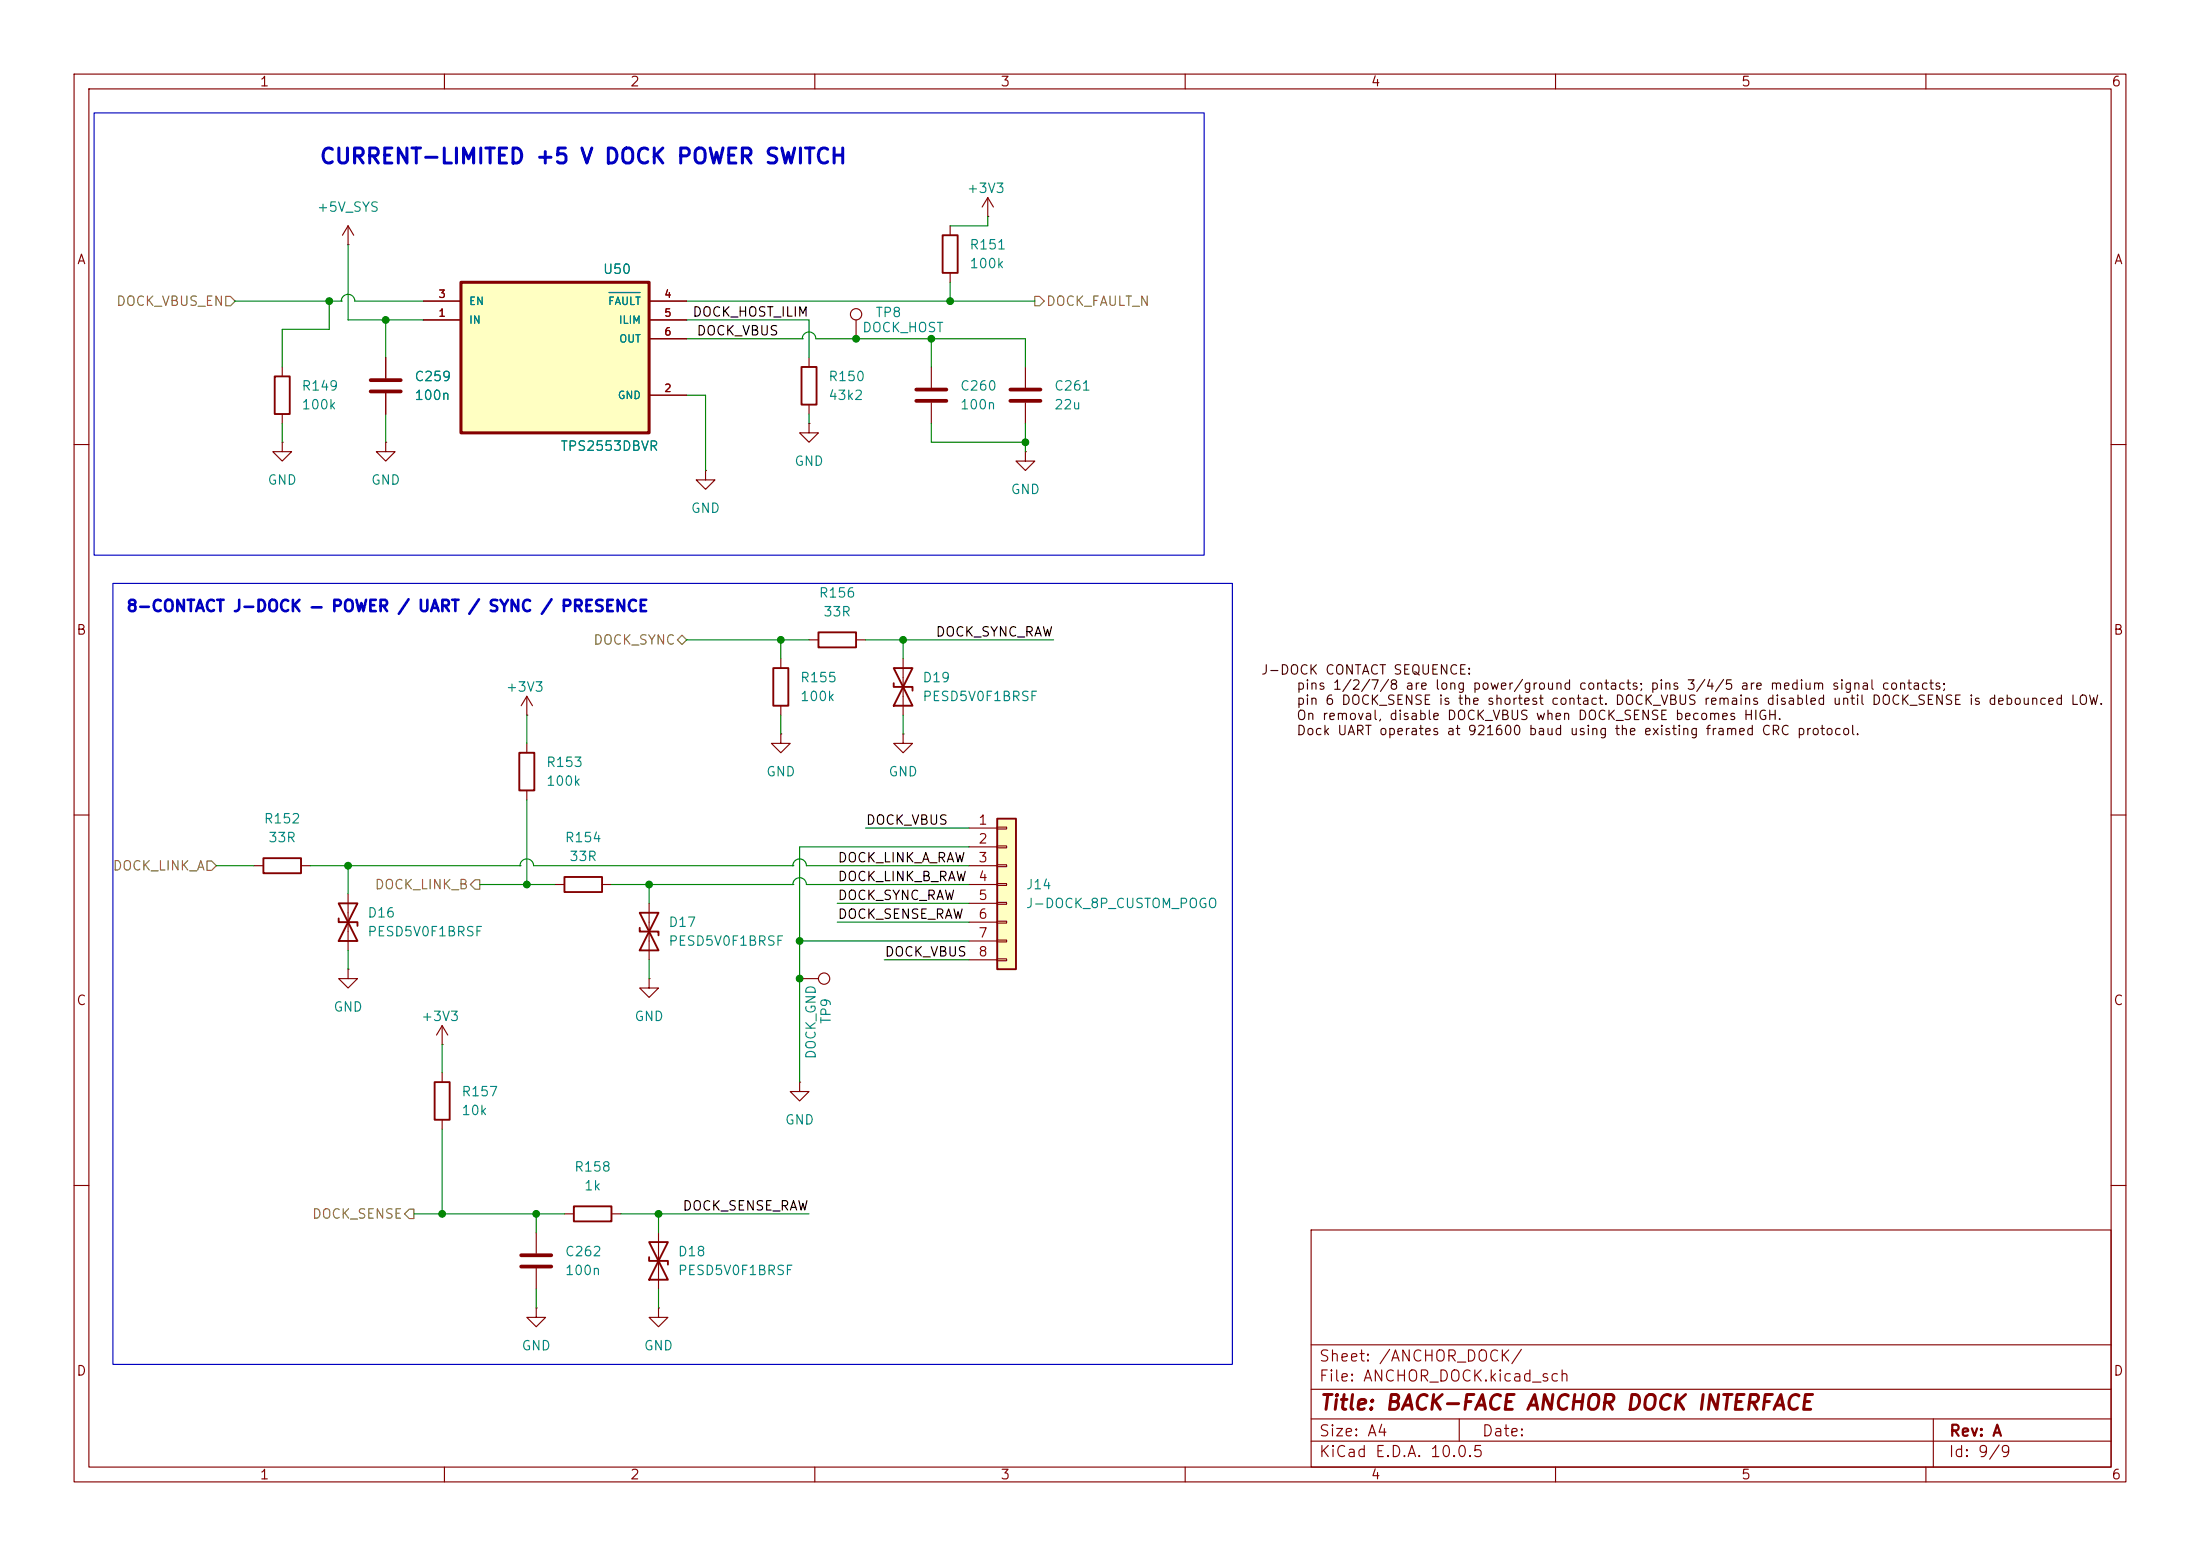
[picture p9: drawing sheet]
<svg xmlns="http://www.w3.org/2000/svg" width="297mm" height="210mm" viewBox="0 0 297 210" stroke-linecap="round" stroke-linejoin="round" font-family="sans-serif">
<g fill="none" stroke="#840000" stroke-width=".15">
<path d="M10 10h277v190h-277zM12 12h273v186h-273zM60 10v2M110 10v2M160 10v2M210 10v2M260 10v2M128.3 30.5v1.3M128.3 36.8v1.3M38.1 59.7v1.3h1.3l-1.3 1.2-1.3-1.2h1.3M38.1 59.7h.1M52.1 59.7v1.3h1.2l-1.2 1.2-1.3-1.2h1.3"/>
<path d="M52.1 59.7h.1M10 60h2M285 60h2M10 110h2M285 110h2M10 160h2M177 166h108v32h-108zM285 160h2M60 198v2M110 198v2M160 198v2M177 194.5h108"/>
<path d="M177 191.5h108M177 187.5h108M177 181.5h108M197 191.5v3M210 198v2M260 198v2M261 191.5v6.5"/>
</g>
<path d="M127.3 31.8h2v5h-2z" fill="none" stroke="#840000" stroke-width=".25"/>
<path d="M62.2 38.1h25.4v20.3h-25.4z" fill="#ffffc2"/>
<path d="M62.2 38.1h25.4v20.3h-25.4z" fill="none" stroke="#840000" stroke-width=".41"/>
<g fill="none" stroke="#840000" stroke-width=".15">
<path d="M47 33h.1M47 30.5l-.8 1.3M47 30.5l.8 1.3M47 30.5v2.5M38.1 49.5v1.3M38.1 55.9v1.3M52.1 48.3v2.8M52.1 53.1v2.8M57.1 40.6h5.1M57.1 43.2h5.1M87.6 53.3h5.1M87.6 40.6h5.1"/>
<path d="M87.6 43.2h5.1M87.6 45.7h5.1M109.2 57.2v1.2h1.3l-1.3 1.3-1.3-1.3h1.3M109.2 57.2h.1M115.6 43.2v2.5M138.4 49.5v2.8M138.4 54.4v2.8M95.2 63.5v1.3h1.3l-1.3 1.2-1.2-1.2h1.2M95.2 63.5h.1M138.4 61v1.2h1.3l-1.3 1.3-1.2-1.3h1.2M138.4 61h.1M71.1 96.5h.1"/>
<path d="M71.1 94v2.5M71.1 94l-.7 1.3M71.1 94l.8 1.3M105.4 99.1v1.2h1.3l-1.3 1.3-1.3-1.3h1.3M105.4 99.1h.1M34.3 116.8h1.3M40.6 116.8h1.3M71.1 100.3v1.3M71.1 106.7v1.3M74.9 119.4h1.3M81.3 119.4h1.2M47 130.8v1.3h1.3l-1.3 1.3-1.3-1.3h1.3"/>
<path d="M47 130.8h.1M47 120.7v7.6M59.7 138.4l-.8 1.3M59.7 138.4l.8 1.3M59.7 138.4v2.6M87.6 132.1v1.3h1.3l-1.3 1.2-1.2-1.2h1.2M87.6 132.1h.1M87.6 121.9v7.6M59.7 141h.1M59.7 144.8v1.3M59.7 151.1v1.3M72.4 176.5v1.3h1.3l-1.3 1.3-1.3-1.3h1.3"/>
<path d="M72.4 176.5h.1M72.4 166.4v2.8M72.4 171.2v2.8M76.2 163.8h1.3M82.5 163.8h1.3"/>
<circle cx="115.6" cy="42.4" r=".76"/>
</g>
<path d="M82.2 39.5h4.2" fill="none" stroke="#008484" stroke-width=".15"/>
<path d="M37.1 50.8h2v5.1h-2zM35.6 115.8h5v2.1h-5zM70.1 101.6h2v5.1h-2zM76.2 118.4h5.1v2h-5.1zM45.7 121.9h2.6l-2.6 5.1h2.6zM45.7 124v.5h2.6v.5M86.4 123.2h2.5l-2.5 5.1h2.5zM86.4 125.2v.5h2.5v.5M58.7 146.1h2v5h-2zM77.5 162.8h5v2h-5z" fill="none" stroke="#840000" stroke-width=".25"/>
<path d="M50 52.8h4.1M50 51.3h4.1M136.4 54.1h4.1M136.4 52.6h4.1M70.4 170.9h4M70.4 169.4h4" fill="none" stroke="#840000" stroke-width=".51"/>
<path d="M134.6 110.5h2.6v20.3h-2.6z" fill="#ffffc2"/>
<path d="M108.2 49.5h2v5.1h-2zM104.4 90.2h2v5.1h-2zM110.5 85.3h5.1v2.1h-5.1zM120.6 90.2h2.6l-2.6 5.1h2.6zM120.6 92.2v.5h2.6v.5M134.6 110.5h2.6v20.3h-2.6zM87.6 167.6h2.6l-2.6 5.1h2.6zM87.6 169.7v.5h2.6v.5" fill="none" stroke="#840000" stroke-width=".25"/>
<g fill="none" stroke="#840000" stroke-width=".15">
<path d="M133.3 29.2h.1M133.3 26.7l-.7 1.2M133.3 26.7l.8 1.2M133.3 26.7v2.5M52.1 48.3v2.8M52.1 53.1v2.8M57.1 40.6h5.1M57.1 43.2h5.1M87.6 53.3h5.1M87.6 40.6h5.1M87.6 43.2h5.1M87.6 45.7h5.1"/>
<path d="M109.2 48.3v1.2M109.2 54.6v1.3M125.7 49.5v2.8M125.7 54.4v2.8M105.4 88.9v1.3M105.4 95.3v1.2M109.2 86.4h1.3M115.6 86.4h1.2M121.9 99.1v1.2h1.3l-1.3 1.3-1.3-1.3h1.3M121.9 99.1h.1M121.9 88.9v7.6M130.8 111.8h3.8"/>
<path d="M130.8 114.3h3.8M130.8 116.8h3.8M130.8 119.4h3.8M134.6 111.6h1.3v.3h-1.3zM134.6 114.2h1.3v.2h-1.3zM134.6 116.7h1.3v.3h-1.3zM134.6 119.3h1.3v.2h-1.3zM107.9 132.1h2.6M130.8 121.9h3.8M130.8 124.5h3.8M130.8 127h3.8M130.8 129.5h3.8"/>
<path d="M134.6 121.8h1.3v.2h-1.3zM134.6 124.3h1.3v.3h-1.3zM134.6 126.9h1.3v.2h-1.3zM134.6 129.4h1.3v.3h-1.3zM107.9 146.1v1.2h1.3l-1.3 1.3-1.2-1.3h1.2M107.9 146.1h.1M88.9 176.5v1.3h1.3l-1.3 1.3-1.3-1.3h1.3M88.9 176.5h.1M88.9 166.4v7.6"/>
<circle cx="111.3" cy="132.1" r=".76"/>
</g>
<path d="M123.7 54.1h4.1M123.7 52.6h4.1" fill="none" stroke="#840000" stroke-width=".51"/>
<path d="M30.5 40h.6l.6 .6-.6 .7h-.6zM139.7 40h.6l.7 .6-.7 .7h-.6zM91.4 86.4l.7-.7 .6 .7-.6 .6zM27.9 116.2h.7l.6 .6-.6 .7h-.7zM64.1 118.7h.7v1.3h-.7l-.6-.6zM55.2 163.2h.7v1.3h-.7l-.6-.7z" fill="none" stroke="#848400" stroke-width=".15"/>
<g fill="none" stroke="#008400" stroke-width=".15">
<path d="M47 33v10.2h10.1M128.3 38.1v2.5M133.3 29.2v1.3h-5M31.7 40.6h14.4M38.1 57.2v2.5M44.4 40.6v3.9h-6.3v5M46.1 40.6h.1M46.1 40.6a.91 .91 0 0 1 .9-.9 .91 .91 0 0 1 .9 .9h9.2M52.1 43.2v5.1M52.1 55.9v3.8M92.7 43.2h16.5v5.1M92.7 53.3h2.5v10.2"/>
<path d="M92.7 40.6h47M92.7 45.7h15.6M108.3 45.7h.1M108.3 45.7a.91 .91 0 0 1 .9-.9 .91 .91 0 0 1 .9 .9h28.3v3.8M109.2 55.9v1.3M125.7 45.7v3.8M125.7 57.2v2.5h12.7M138.4 57.2v3.8M71.1 96.5v3.8M92.7 86.4h16.5M105.4 86.4v2.5M105.4 96.5v2.6"/>
<path d="M116.8 86.4h25.4M121.9 86.4v2.5M121.9 96.5v2.6M29.2 116.8h5.1M41.9 116.8h28.3M47 116.8v3.9M64.8 119.4h10.1M70.2 116.8h.1M70.2 116.8a.91 .91 0 0 1 .9-.9 .91 .91 0 0 1 .9 .9h35M71.1 108v11.4M82.5 119.4h24.5M87.6 119.4v2.5"/>
<path d="M107 119.4h.1M107 119.4a.91 .91 0 0 1 .9-.9 .91 .91 0 0 1 1 .9h21.9M107 116.8h.1M107 116.8a.91 .91 0 0 1 .9-.9 .91 .91 0 0 1 1 .9h21.9M116.8 111.8h14M130.8 114.3h-22.9v31.8M47 128.3v2.5M87.6 129.5v2.6M107.9 127h22.9M113 124.5h17.8M113 121.9h17.8M119.4 129.5h11.4"/>
<path d="M59.7 141v3.8M59.7 152.4v11.4M55.9 163.8h20.3M72.4 163.8v2.6M72.4 174v2.5M83.8 163.8h25.4M88.9 163.8v2.6M88.9 174v2.5"/>
</g>
<path d="M12.7 15.2h149.9v59.7h-149.9zM15.2 78.7h151.2v105.5h-151.2z" fill="none" stroke="#0000c2" stroke-width=".15"/>
<path d="M82.2 39.5h4.2" fill="none" stroke="#008484" stroke-width=".15"/>
<g fill="#008400" stroke="#008400" stroke-width=".14">
<circle cx="138.4" cy="59.7" r=".46"/>
<circle cx="105.4" cy="86.4" r=".46"/>
<circle cx="47" cy="116.8" r=".46"/>
<circle cx="121.9" cy="86.4" r=".46"/>
<circle cx="107.9" cy="132.1" r=".46"/>
<circle cx="107.9" cy="127" r=".46"/>
<circle cx="71.1" cy="119.4" r=".46"/>
<circle cx="52.1" cy="43.2" r=".46"/>
<circle cx="44.4" cy="40.6" r=".46"/>
<circle cx="125.7" cy="45.7" r=".46"/>
<circle cx="128.3" cy="40.6" r=".46"/>
<circle cx="115.6" cy="45.7" r=".46"/>
<circle cx="88.9" cy="163.8" r=".46"/>
<circle cx="72.4" cy="163.8" r=".46"/>
<circle cx="59.7" cy="163.8" r=".46"/>
<circle cx="87.6" cy="119.4" r=".46"/>
</g>
<text font-size="2" fill="#0000c2" x="43" y="22.6">CURRENT-LIMITED +5 V DOCK POWER SWITCH</text>
<text font-size="2" fill="#840000" x="178" y="190.8">Title: BACK-FACE ANCHOR DOCK INTERFACE</text>
<text font-size="1.5" fill="#0000c2" x="17" y="82.9">8-CONTACT J-DOCK — POWER / UART / SYNC / PRESENCE</text>
<g font-size="1.5" fill="#840000">
<text x="178" y="184.1">Sheet: /ANCHOR_DOCK/</text>
<text x="178" y="186.8">File: ANCHOR_DOCK.kicad_sch</text>
<text x="178" y="197">KiCad E.D.A. 10.0.5</text>
<text x="178" y="194.2">Size: A4</text>
<text x="200" y="194.2">Date:</text>
<text x="263" y="197">Id: 9/9</text>
<text x="263" y="194.2">Rev: A</text>
</g>
<g font-size="1.3" fill="#840000">
<text x="35" y="12">1</text>
<text x="85" y="12">2</text>
<text x="135" y="12">3</text>
<text x="185" y="12">4</text>
<text x="235" y="12">5</text>
<text x="285" y="12">6</text>
<text x="10.3" y="36">A</text>
<text x="285.3" y="36">A</text>
<text x="10.2" y="86">B</text>
<text x="285.2" y="86">B</text>
<text x="132" y="111.6">1</text>
<text x="132" y="114.2">2</text>
<text x="132" y="116.7">3</text>
<text x="132" y="119.2">4</text>
<text x="132" y="121.8">5</text>
<text x="132" y="124.3">6</text>
<text x="132" y="126.9">7</text>
<text x="132" y="129.4">8</text>
<text x="10.2" y="136">C</text>
<text x="285.2" y="136">C</text>
<text x="10.2" y="186">D</text>
<text x="285.2" y="186">D</text>
<text x="35" y="200">1</text>
<text x="85" y="200">2</text>
<text x="135" y="200">3</text>
<text x="185" y="200">4</text>
<text x="235" y="200">5</text>
<text x="285" y="200">6</text>
</g>
<g font-size="1.3" fill="#008484">
<text x="42.7" y="28.9">+5V_SYS</text>
<text x="130.4" y="26.4">+3V3</text>
<text x="130.8" y="34">R151</text>
<text x="81.3" y="37.3">U50</text>
<text x="130.8" y="36.5">100k</text>
<text x="116.3" y="45.2">DOCK_HOST</text>
<text x="118.1" y="43.1">TP8</text>
<text x="40.6" y="53">R149</text>
<text x="55.9" y="51.8">C259</text>
<text x="111.7" y="51.8">R150</text>
<text x="129.5" y="53">C260</text>
<text x="142.2" y="53">C261</text>
<text x="40.6" y="55.6">100k</text>
<text x="55.9" y="54.3">100n</text>
<text x="111.7" y="54.3">43k2</text>
<text x="129.5" y="55.6">100n</text>
<text x="142.2" y="55.6">22u</text>
<text x="36" y="65.7">GND</text>
<text x="50" y="65.7">GND</text>
<text x="75.6" y="61.2">TPS2553DBVR</text>
<text x="107.2" y="63.2">GND</text>
<text x="93.2" y="69.5">GND</text>
<text x="136.4" y="67">GND</text>
<text x="110.5" y="81">R156</text>
<text x="111.1" y="83.5">33R</text>
<text x="68.2" y="93.7">+3V3</text>
<text x="107.9" y="92.4">R155</text>
<text x="107.9" y="94.9">100k</text>
<text x="124.4" y="92.4">D19</text>
<text x="124.4" y="94.9">PESD5V0F1BRSF</text>
<text x="73.6" y="103.8">R153</text>
<text x="73.6" y="106.4">100k</text>
<text x="103.3" y="105.1">GND</text>
<text x="119.9" y="105.1">GND</text>
<text x="35.5" y="111.5">R152</text>
<text x="36.1" y="114">33R</text>
<text x="76.2" y="114">R154</text>
<text x="76.8" y="116.5">33R</text>
<text x="49.5" y="124.2">D16</text>
<text x="90.2" y="125.4">D17</text>
<text x="138.4" y="120.3">J14</text>
<text x="138.4" y="122.9">J-DOCK_8P_CUSTOM_POGO</text>
<text x="49.5" y="126.7">PESD5V0F1BRSF</text>
<text x="90.2" y="128">PESD5V0F1BRSF</text>
<text x="44.9" y="136.9">GND</text>
<text x="56.8" y="138.1">+3V3</text>
<text x="85.6" y="138.1">GND</text>
<text x="110.4" y="143.1" transform="rotate(-90 110.4 143.1)">DOCK_GND</text>
<text x="112.5" y="138.3" transform="rotate(-90 112.5 138.3)">TP9</text>
<text x="62.2" y="148.3">R157</text>
<text x="62.2" y="150.8">10k</text>
<text x="105.9" y="152.1">GND</text>
<text x="77.4" y="158.4">R158</text>
<text x="78.8" y="161">1k</text>
<text x="76.2" y="169.9">C262</text>
<text x="76.2" y="172.4">100n</text>
<text x="91.4" y="169.9">D18</text>
<text x="91.4" y="172.4">PESD5V0F1BRSF</text>
<text x="70.3" y="182.6">GND</text>
<text x="86.8" y="182.6">GND</text>
</g>
<g font-size="1.3" fill="#848400">
<text x="15.6" y="41.6">DOCK_VBUS_EN</text>
<text x="141.1" y="41.6">DOCK_FAULT_N</text>
<text x="80" y="87.3">DOCK_SYNC</text>
<text x="15.1" y="117.8">DOCK_LINK_A</text>
<text x="50.5" y="120.3">DOCK_LINK_B</text>
<text x="42" y="164.8">DOCK_SENSE</text>
</g>
<g font-size="1.3">
<text x="93.4" y="43.1">DOCK_HOST_ILIM</text>
<text x="94" y="45.6">DOCK_VBUS</text>
<text x="126.2" y="86.2">DOCK_SYNC_RAW</text>
<text x="116.8" y="111.6">DOCK_VBUS</text>
<text x="113" y="119.3">DOCK_LINK_B_RAW</text>
<text x="113" y="116.7">DOCK_LINK_A_RAW</text>
<text x="113" y="124.3">DOCK_SENSE_RAW</text>
<text x="113" y="121.8">DOCK_SYNC_RAW</text>
<text x="119.4" y="129.4">DOCK_VBUS</text>
<text x="92.1" y="163.7">DOCK_SENSE_RAW</text>
</g>
<g font-size="1.3" fill="#480000">
<text x="170.2" y="91.4">J-DOCK CONTACT SEQUENCE:</text>
<text x="174.9" y="93.4">pins 1/2/7/8 are long power/ground contacts; pins 3/4/5 are medium signal contacts;</text>
<text x="174.9" y="95.5">pin 6 DOCK_SENSE is the shortest contact. DOCK_VBUS remains disabled until DOCK_SENSE is debounced LOW.</text>
<text x="174.9" y="97.5">On removal, disable DOCK_VBUS when DOCK_SENSE becomes HIGH.</text>
<text x="174.9" y="99.5">Dock UART operates at 921600 baud using the existing framed CRC protocol.</text>
</g>
<g font-size="1" fill="#840000">
<text x="59.1" y="40.5">3</text>
<text x="89.6" y="40.5">4</text>
<text x="59.1" y="43">1</text>
<text x="89.6" y="43">5</text>
<text x="89.6" y="45.5">6</text>
<text x="89.6" y="53.2">2</text>
</g>
<g font-size="1" fill="#008484">
<text x="63.2" y="41.4">EN</text>
<text x="82" y="41.4">FAULT</text>
<text x="63.2" y="43.9">IN</text>
<text x="83.5" y="43.9">ILIM</text>
<text x="83.5" y="46.5">OUT</text>
<text x="83.3" y="54.1">GND</text>
</g>
</svg>
